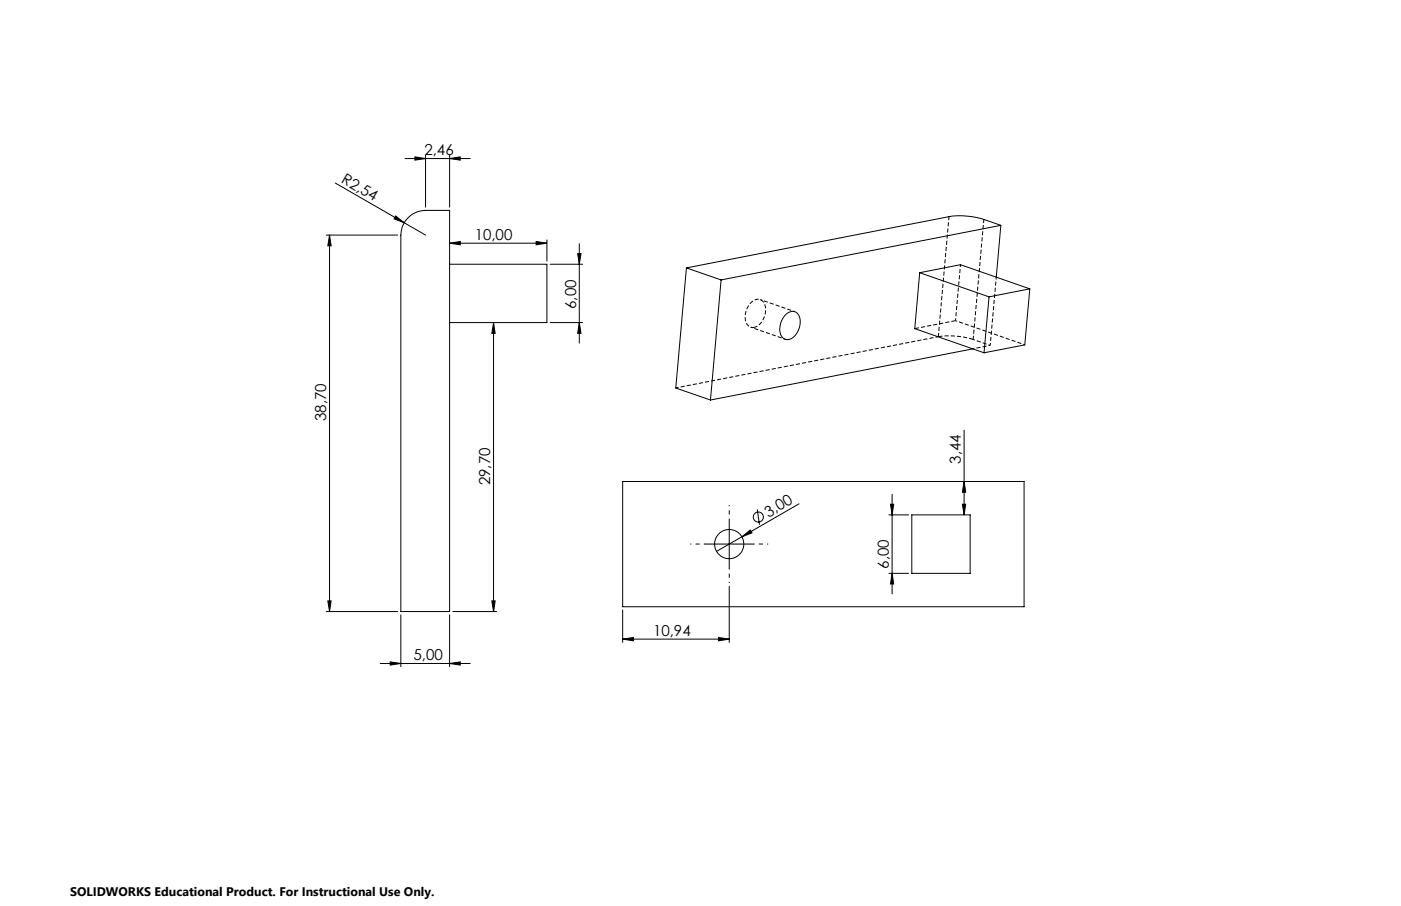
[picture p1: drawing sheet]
<svg xmlns="http://www.w3.org/2000/svg" width="432mm" height="279mm" viewBox="0 0 432 279" stroke-linecap="round" stroke-linejoin="round" font-family="sans-serif">
<path d="M294.5 98.9l1.5-17.3M305.2 106.5l1.9-21" fill="none" stroke="#000" stroke-width=".31" stroke-dasharray="1.3 .6" stroke-dashoffset=".5" stroke-linecap="butt"/>
<path d="M282 101.3l12.5-2.4M289.2 103.8l2.8-.2 2.5 .1 2.6 .3 2.8 .7" fill="none" stroke="#000" stroke-width=".31" stroke-dasharray="1.3 .6" stroke-linecap="butt"/>
<path d="M299.8 107.6l5.4-1.1M315.9 106.3l-21.4-7.4" fill="none" stroke="#000" stroke-width=".31" stroke-dasharray="1.3 .6" stroke-dashoffset=".8" stroke-linecap="butt"/>
<path d="M208.3 119.6l80.9-15.8" fill="none" stroke="#000" stroke-width=".31" stroke-dasharray="1.3 .6" stroke-dashoffset=".4" stroke-linecap="butt"/>
<path d="M232.4 101a2.64 2.64 0 0 1-2.7-3.3 5.4 5.4 0 0 1 3.7-5.4 2.81 2.81 0 0 1 2.6 3.6 5.6 5.6 0 0 1-3.6 5.1" fill="none" stroke="#000" stroke-width=".31" stroke-dasharray="1.3 .6" stroke-dashoffset=".2" stroke-linecap="butt"/>
<path d="M292.5 66.8l-3.3 37M299.9 104.7l3.3-37.1" fill="none" stroke="#000" stroke-width=".31" stroke-dasharray="1.3 .6" stroke-dashoffset=".1" stroke-linecap="butt"/>
<path d="M245 96.1l-10.7-3.7M231.3 100.9l10.7 3.7M305.2 106.5l-5.3-1.8" fill="none" stroke="#000" stroke-width=".31" stroke-dasharray="1.3 .6" stroke-dashoffset=".7" stroke-linecap="butt"/>
<g fill="none" stroke="#000" stroke-width=".31">
<path d="M103.3 56.4l27.9 16.1M124.8 48.9h20.1M127.9 48.4l3.3 .5-3.3 .5zM131.2 47.9v16M138.6 48.9l3.3-.5v1zM138.6 47.9v16M100.5 72.5h22.1M101.6 72.5l.5 3.3h-1.1zM101.6 72.5v116.1M122 66.6l2.6 2.1-3.1-1.2zM125.8 67.1l1.3-1.1 2.4-.9 1.7-.2h7.4v123.7h-15.1v-116.1l.5-2.5 .7-1.6zM138.6 75l3.3-.5v1z"/>
<path d="M138.6 75h30M165.2 74.5l3.4 .5-3.4 .5zM168.6 74v6.5M178 78.2h1.1l-.6 3.3zM178.5 75.1v30.7M308.5 69.5l-5.9-2-3.9-.8a20.4 20.4 0 0 0-6.2 .1l-80.9 15.8M308.5 69.5l-86.3 16.8M308.5 69.5l-1.4 16M138.6 81.5h30v18h-30M152.1 99.5l.5 3.3h-1zM152.1 99.5v89.1M169.5 81.5h10.1"/>
<path d="M169.5 99.5h10.1M178.5 99.5l.6 3.3h-1.1zM211.6 82.6l10.6 3.7M211.6 82.6l-3.3 37.1 10.7 3.7M222.2 86.3l-3.2 37.1M241.9 97.3a2.55 2.55 0 0 1 3.1-1.2 2.55 2.55 0 0 1 1.6 2.9 5.7 5.7 0 0 1-3.5 5.7 2.69 2.69 0 0 1-2.8-3.2l.3-1.9zM283.5 84.1l12.5-2.5 21.4 7.5M283.5 84.1l-1.6 17.3 21.4 7.4M283.5 84.1l21.3 7.4M304.8 91.5l-1.5 17.3M317.4 89.1l-12.6 2.4M317.4 89.1l-1.6 17.3-12.5 2.4"/>
<path d="M299.8 107.6l-80.8 15.8M297.1 132.7v26.1M191.9 148.5h123.7v38.6h-123.7zM233.4 157.1l.7 4.7M246.3 155.4l-17.7 10.2M274 158.8h6M274.5 155.5h.9l-.4 3.3zM275 152.4v30.8M281 158.8h18v18h-18zM296.6 155.5h1l-.5 3.3zM297.1 148.5l.5 3.3h-1zM217.2 167.8h15"/>
<path d="M224.8 160.3v15M228.6 165.6l2.6-2.2 .6 .9zM228.6 165.6l-7.8 4.4M274 176.8h6M275 176.8l.4 3.3h-.9zM100.5 188.6h22.1M101 185.3h1.1l-.5 3.3zM123.5 189.6v16M138.6 189.6v16M139.6 188.6h13.5M151.6 185.3h1l-.5 3.3zM191.9 197.1l3.3-.5v1z"/>
<path d="M191.9 188.1v10M191.9 197.1h32.9M221.4 196.6l3.4 .5-3.4 .5zM224.8 180.8v17.3M117.2 204.6h27.7M120.3 204.1l3.2 .5-3.2 .5zM138.6 204.6l3.3-.5v1z"/>
<circle cx="233.7" cy="159.5" r="1.55"/>
<circle cx="224.7" cy="167.8" r="4.5"/>
</g>
<path d="M217.3 167.8h-4.5M224.8 160.3v-4.5M224.8 175.3v4.5M232.3 167.8h4.5" fill="none" stroke="#000" stroke-width=".31" stroke-dasharray="15.2 1.3 1.3 1.3" stroke-dashoffset="14.9" stroke-linecap="butt"/>
<g fill="#000">
<path d="M122 66.6l2.6 2.1-3.1-1.2zM228.6 165.6l2.6-2.2 .6 .9z"/>
<path d="M152.1 99.5l.5 3.3h-1zM151.6 185.3h1l-.5 3.3z"/>
<path d="M275 176.8l.4 3.3h-.9zM274.5 155.5h.9l-.4 3.3zM296.6 155.5h1l-.5 3.3zM297.1 148.5l.5 3.3h-1z"/>
<path d="M101 185.3h1.1l-.5 3.3zM101.6 72.5l.5 3.3h-1.1zM178.5 99.5l.6 3.3h-1.1zM178 78.2h1.1l-.6 3.3z"/>
<path d="M221.4 196.6l3.4 .5-3.4 .5zM191.9 197.1l3.3-.5v1zM138.6 48.9l3.3-.5v1zM127.9 48.4l3.3 .5-3.3 .5zM138.6 204.6l3.3-.5v1zM120.3 204.1l3.2 .5-3.2 .5zM165.2 74.5l3.4 .5-3.4 .5zM138.6 75l3.3-.5v1z"/>
</g>
<g font-size="4.7">
<text x="130.8" y="47.9">2,46</text>
<text x="105" y="56.2" transform="rotate(30 105 56.2)">R2,54</text>
<text x="146.3" y="74">10,00</text>
<text x="177.6" y="95.3" transform="rotate(-90 177.6 95.3)">6,00</text>
<text x="100.6" y="129.9" transform="rotate(-90 100.6 129.9)">38,70</text>
<text x="296.1" y="143" transform="rotate(-90 296.1 143)">3,44</text>
<text x="151.1" y="149.7" transform="rotate(-90 151.1 149.7)">29,70</text>
<text x="236.8" y="159.6" transform="rotate(-30 236.8 159.6)">3,00</text>
<text x="274" y="175.3" transform="rotate(-90 274 175.3)">6,00</text>
<text x="201.3" y="196.1">10,94</text>
<text x="127.4" y="203.6">5,00</text>
</g>
<text font-size="3.8" x="21.6" y="276.3">SOLIDWORKS Educational Product. For Instructional Use Only.</text>
</svg>
